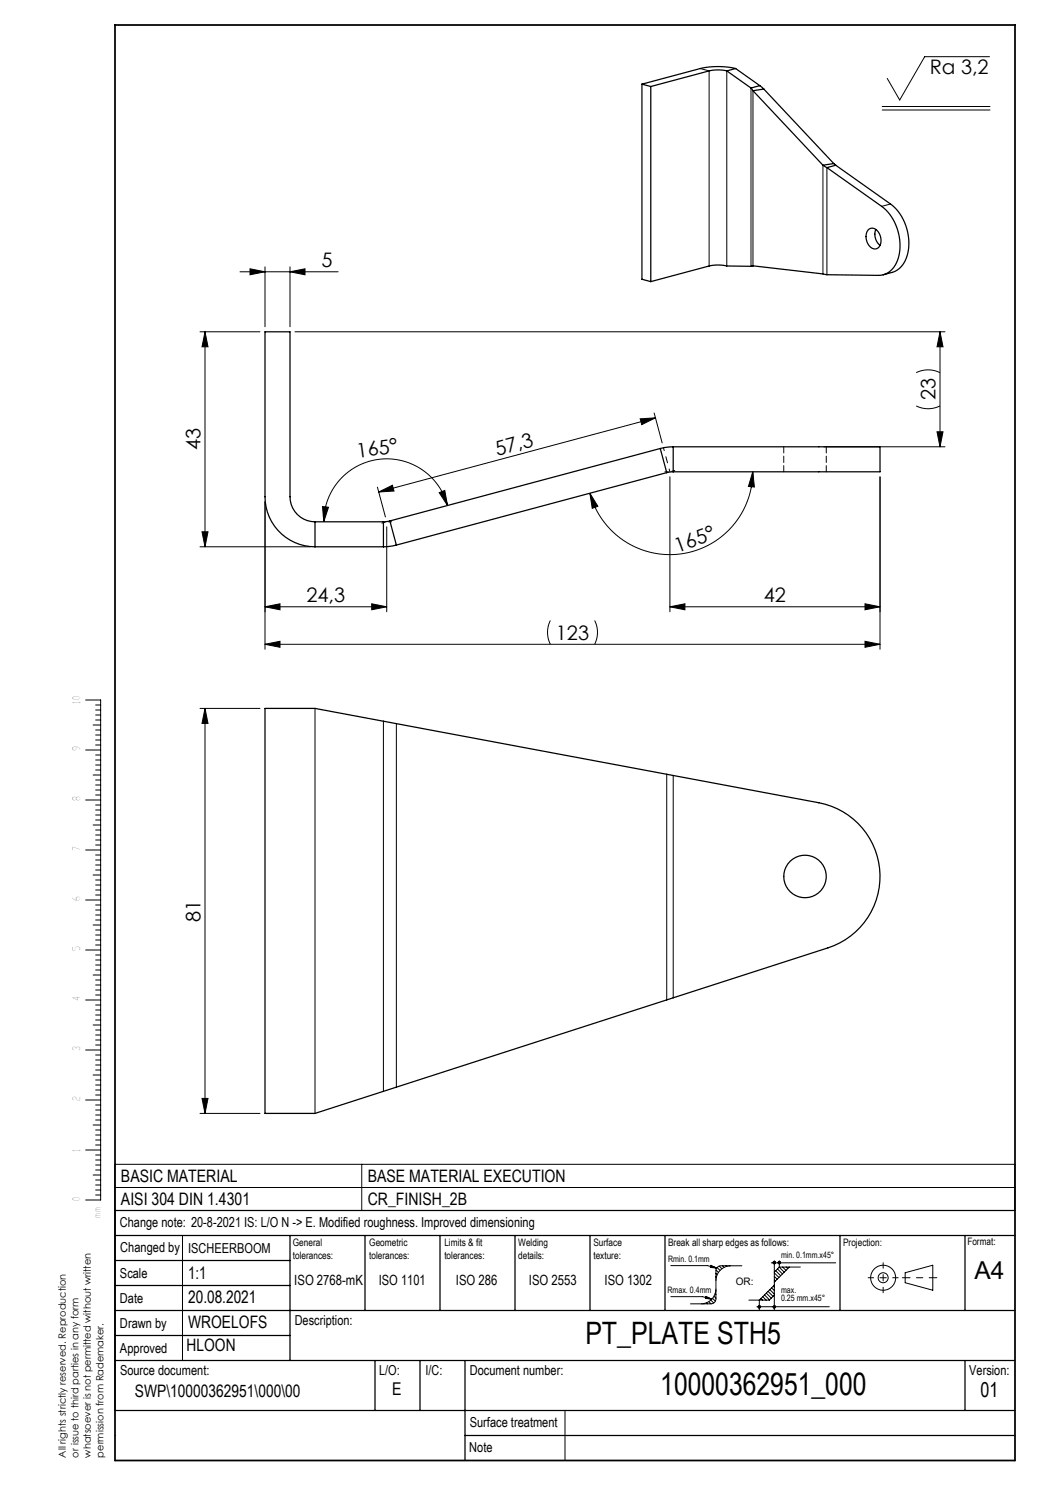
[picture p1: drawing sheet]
<svg xmlns="http://www.w3.org/2000/svg" width="210mm" height="297mm" viewBox="0 0 210 297" stroke-linecap="round" stroke-linejoin="round" font-family="sans-serif">
<g fill="none" stroke="#000" stroke-width=".2">
<path d="M140.1 13.7l1.7 .5v39M145.4 14.2v39M150.2 17.6v35.7M150.6 18.1v35.1M197.9 11.3h-13l-5 8.7-2.5-4.3M164.6 33v21.8M165.4 33.5v21.4M176.4 21.3h21.6M176.4 22h21.6M48 54.4h19.6M50 53.8l3 .6-3 .6zM53 53.4v12"/>
<path d="M58 54.4l3-.6v1.2zM58 53.4v12M178.1 40.8l-1.8 .5M40 66.4h12M41 66.4v43M41 66.4l.6 3h-1.2zM59 66.4h130M183.2 74.5a5.3 5.3 0 0 1 4.8 0M188 66.4l.6 3h-1.2zM188 66.4v23M75.5 97.4l1.6 6M75.7 98.4l2.8-1.4 .3 1.2z"/>
<path d="M87.8 98.5l1.2-.4 .5 3zM118 98.6l1.6 2.7-1.2 .4zM128 83.8l3.1-.2-2.8 1.3zM130.8 82.6l1.6 6M131.1 83.6l-55.4 14.8M133 94.4h.6M134 95.4v27M134.9 94.1l-.6 .2M150.6 94.4l.3 3-1.2-.1zM150.6 94.4a16.6 16.6 0 0 1-14.5 16.4 16.6 16.6 0 0 1-18.1-12.2M164.8 89.4h24.2M176 95.4v34.5"/>
<path d="M183.2 81.2a5.3 5.3 0 0 0 4.8 0M187.4 86.4h1.2l-.6 3zM40 109.4h22M40.4 106.4h1.2l-.6 3zM53 100.4v29.5M64.5 101.3l1.2 .1-.9 3zM77 104.4l-.6 .2M77.3 105.4v17M77.7 104.4h.6M89.5 101.1a12.6 12.6 0 0 0-13.8-9.2 12.6 12.6 0 0 0-10.9 12.5M17.1 140h3v100h-3M53 128.9l3-.6v1.2z"/>
<path d="M53 128.9h123M53 121.4l3-.6v1.2zM53 121.4h24.3M74.3 120.8l3 .6-3 .6zM110.1 124.1a5.3 5.3 0 0 0 0 4.8M118.9 124.1a5.3 5.3 0 0 1 0 4.8M134 121.4l3-.6v1.2zM134 121.4h42M173 128.3l3 .6-3 .6zM173 120.8l3 .6-3 .6zM17.1 160h3M17.1 150h3"/>
<path d="M18.6 155h1.5M18.6 145h1.5M19.1 154h1M19.1 153h1M19.1 152h1M19.1 151h1M19.1 156h1M19.1 157h1M19.1 158h1M19.1 159h1M19.1 144h1M19.1 143h1"/>
<path d="M19.1 142h1M19.1 141h1M19.1 146h1M19.1 147h1M19.1 148h1M19.1 149h1M40 141.7h12M41 141.7l.6 3h-1.2zM41 141.7v81M63 141.7v81M76.7 144.2v74.1M79.3 144.7v72.7"/>
<path d="M133.3 154.9v45.1M134.6 155.1v44.5M17.1 170h3M18.6 175h1.5M18.6 165h1.5M19.1 174h1M19.1 173h1M19.1 172h1M19.1 171h1M19.1 176h1M19.1 177h1M19.1 178h1"/>
<path d="M19.1 179h1M19.1 164h1M19.1 163h1M19.1 162h1M19.1 161h1M19.1 166h1M19.1 167h1M19.1 168h1M19.1 169h1M17.1 190h3M17.1 180h3M18.6 195h1.5"/>
<path d="M18.6 185h1.5M19.1 194h1M19.1 193h1M19.1 192h1M19.1 191h1M19.1 196h1M19.1 197h1M19.1 198h1M19.1 199h1M19.1 184h1M19.1 183h1M19.1 182h1"/>
<path d="M19.1 181h1M19.1 186h1M19.1 187h1M19.1 188h1M19.1 189h1M17.1 210h3M17.1 200h3M18.6 215h1.5M18.6 205h1.5M19.1 214h1M19.1 213h1M19.1 212h1"/>
<path d="M19.1 211h1M19.1 216h1M19.1 217h1M19.1 218h1M19.1 219h1M19.1 204h1M19.1 203h1M19.1 202h1M19.1 201h1M19.1 206h1M19.1 207h1M19.1 208h1"/>
<path d="M19.1 209h1M40.4 219.7h1.2l-.6 3zM17.1 230h3M17.1 220h3M18.6 235h1.5M18.6 225h1.5M19.1 234h1M19.1 233h1M19.1 232h1M19.1 231h1M19.1 236h1M19.1 237h1"/>
<path d="M19.1 238h1M19.1 239h1M19.1 224h1M19.1 223h1M19.1 222h1M19.1 221h1M19.1 226h1M19.1 227h1M19.1 228h1M19.1 229h1M23 232.9h180v9.2h-180zM23 237.5h180"/>
<path d="M40 222.7h12M72.4 232.9v9.2M36.5 247.1v25M134.2 253.1h7.3l1.8 .5M134.2 259.3h6.3l1.8 .5M141.2 259.3l1.1 .5-1.2-.1zM141.8 259.7l-.6-.1 .1-.2 1 .4M142.2 253.1l1.1 .5-1.2-.1zM142.5 259.7l.6 .5M142.7 253.5l-.5-.1v-.2l1.1 .4M142.8 259.2l.4 .4M143 258.7l.2 .2"/>
<path d="M143.2 258.2h.1M143.2 255.4l.1 .1M143.2 257.8a3 3 0 0 1-3 3M143.2 254.7l.2 .2M143.2 255.4h.1M143.2 254l.5 .5M143.4 253.5l.6 .6M143.8 253.2l.6 .6M144.5 253.2l.3 .3M145.2 253.2l.1 .1M145.9 253.2h.1M146.2 253.2a3 3 0 0 0-3 3"/>
<path d="M148.4 253.2h-4.2a1 1 0 0 0-1 1v5.6a1 1 0 0 1-1 1M152.2 259.7l.3 .3M152.6 259.3l.6 .7M152.9 259l1 1M153.3 258.6l1 1M153.6 258.3l1 1M154 257.9l.9 .9M154.3 252.6h12.8M154.3 257.6l.6 .5M154.7 257.2l.2 .2M154.8 252.3l-.2 .2M154.9 252.2v9.8"/>
<path d="M154.9 259l-1 1h-4.1M154.9 257l-3 3v2M154.9 254.6l.9 .9M154.9 255.3l.5 .6M154.9 256l.2 .2M155 252.3l-.4 .3M155 252.4l-.3 .3M155.1 252.4l-.3 .4M155.1 252.6l-.2 .2M155.1 254.1l1 1M155.5 253.8l1 1M155.8 252.3l-.2 .2"/>
<path d="M155.8 253.4l1 1M155.9 253.4h4.2M155.9 253.4l-1 1M155.9 252.2v1.2M156 252.3l-.4 .3M156 252.3l-.3 .4M156.1 252.4l-.3 .4M156.1 252.6l-.2 .2M156.5 253.4l.7 .7M157.2 253.4l.3 .3M157.9 253.4l-3 3M181 254.5l5.6-1.5v5l-5.6-1.5z"/>
<path d="M138.1 260.8h4.1M140.7 260.7l.1 .1M141.3 260.6l.2 .2M141.8 260.3l.4 .5M142.2 260l.5 .6M151.4 261.3h14.4M151.7 261.2h.1M151.9 261.1l-.3 .3M152 261.2l-.3 .3M152.1 261.2l-.4 .4M152.1 261.4l-.3 .2M154.9 261.1l-.3 .3"/>
<path d="M155 261.2l-.3 .3M155.1 261.2l-.4 .4M155.1 261.3l-.3 .3M23 287.1h.1M113 282.1v10"/>
<circle cx="154.9" cy="252.5" r=".25"/>
<circle cx="155.9" cy="252.5" r=".25"/>
<circle cx="176.6" cy="255.5" r="2.5"/>
<circle cx="176.6" cy="255.5" r="1"/>
<circle cx="151.9" cy="261.4" r=".25"/>
<circle cx="154.9" cy="261.4" r=".25"/>
</g>
<path d="M173.6 255.5h6M176.6 258.5v-6" fill="none" stroke="#000" stroke-width=".2" stroke-dasharray="15.2 1.3 1.3 1.3" stroke-dashoffset="14.1"/>
<path d="M180.5 255.5h6.9" fill="none" stroke="#000" stroke-width=".2" stroke-dasharray="15.2 1.3 1.3 1.3" stroke-dashoffset="13.7"/>
<g fill="none" stroke="#000" stroke-width=".25">
<path d="M128.4 16.8l1.8 .5M128.4 16.8v39.1l1.8 .4M130.2 17.3v39M145.4 14.2l-1.8-.2-1.5 .1-11.9 3.2M145.4 14.2l4.8 3.4M147.1 13.7l-2.7-.4-3.5 .2-12.5 3.3M147.1 13.7l-1.7 .5M147.1 13.7l4.9 3.4M150.2 17.6l.4 .5M150.6 18.1l14 14.9M152 17.1l.8 .7M152 17.1l-1.8 .5"/>
<path d="M152.8 17.8l-2.2 .3M152.8 17.8l14 14.9M164.6 33l.8 .5M165.4 33.5l10.9 7.8a9.8 9.8 0 0 1 2.7 11.8 3.9 3.9 0 0 1-3.3 2l-10.3-.2-14.8-1.7M166.8 32.7l.4 .4M166.8 32.7l-2.2 .3M167.2 33.1l10.9 7.7a9.8 9.8 0 0 1 2.7 11.8l-.6 .8-.7 .6a7.2 7.2 0 0 1-2.9 1M167.2 33.1l-1.8 .4M150.6 53.2l-8.1-.1-12.3 3.2M150.6 53.2h-.3M173.7 46a1.37 1.37 0 0 1 2.1 .7 2.13 2.13 0 0 1-.6 3.1 2.23 2.23 0 0 1-2-2.8zM175.2 45.9a2.81 2.81 0 0 0 .8 3.2"/>
<path d="M132.1 89.7l-54.1 14.5M132.1 89.7l1.2 4.8M133.3 94.5l-54 14.5M134.6 89.4l-2.5 .3M134.6 94.4l-1.3 .1M134.6 89.4h41.4v5h-41.4M134.6 89.4v5M63 104.4a5 5 0 0 1-5-5v-33h-5v33a10 10 0 0 0 10 10M63 104.4h13.7M63 109.4h13.7M63 104.4v5M76.7 104.4v5"/>
<path d="M78 104.2l-1.3 .2M78 104.2l1.3 4.8M79.3 109l-2.6 .4M53 141.7h10l100.8 18.9a15 15 0 0 1 12.2 13.7 15 15 0 0 1-10.4 15.3l-102.6 33.1h-10zM23 257.1h35M23 252.1h35M23 247.1h180M58 247.1v25M73 247.1v15M88 247.1v15M103 247.1v15M118 247.1v15"/>
<path d="M133 247.1v15M168 247.1v15M193 247.1v15M203 242.1h-180v40h180M23 267.1h35M23 272.1h180M23 262.1h180M75 272.1v10M84 272.1v10M93 272.1v20M193 272.1v10M93 287.1h110"/>
<circle cx="161" cy="175.3" r="4.2"/>
</g>
<path d="M23 5h180v287.1h-180z" fill="none" stroke="#000" stroke-width=".35"/>
<path d="M134 94.4l-1.3-4.8" fill="none" stroke="#000" stroke-width=".2" stroke-dasharray="15.2 1.3 1.3 1.3" stroke-dashoffset="14.7"/>
<g fill="#000">
<path d="M58 54.4l3-.6v1.2zM50 53.8l3 .6-3 .6z"/>
<path d="M75.7 98.4l2.8-1.4 .3 1.2zM128 83.8l3.1-.2-2.8 1.3z"/>
<path d="M118 98.6l1.6 2.7-1.2 .4zM150.6 94.4l.3 3-1.2-.1z"/>
<path d="M187.4 86.4h1.2l-.6 3zM188 66.4l.6 3h-1.2z"/>
<path d="M40.4 106.4h1.2l-.6 3zM41 66.4l.6 3h-1.2z"/>
<path d="M87.8 98.5l1.2-.4 .5 3zM64.5 101.3l1.2 .1-.9 3z"/>
<path d="M53 128.9l3-.6v1.2zM173 128.3l3 .6-3 .6z"/>
<path d="M74.3 120.8l3 .6-3 .6zM53 121.4l3-.6v1.2z"/>
<path d="M134 121.4l3-.6v1.2zM173 120.8l3 .6-3 .6z"/>
<path d="M40.4 219.7h1.2l-.6 3zM41 141.7l.6 3h-1.2z"/>
</g>
<path d="M156.8 89.4v5M165.3 94.4v-5" fill="none" stroke="#000" stroke-width=".2" stroke-dasharray="1.3 .6"/>
<g font-size="6.2">
<text x="117.1" y="268.8">PT_PLATE STH5</text>
<text x="132.1" y="279">10000362951_000</text>
</g>
<text font-size="4.9" x="194.9" y="255.8">A4</text>
<text font-size="4.1" x="196.1" y="279.3">01</text>
<g font-size="4">
<text x="185.9" y="14.9">Ra 3,2</text>
<text x="64.3" y="53.5">5</text>
<text x="187.1" y="80.1" transform="rotate(-90 187.1 80.1)">23</text>
<text x="40.1" y="90.1" transform="rotate(-90 40.1 90.1)">43</text>
<text x="71.5" y="91.6" transform="rotate(-8 71.5 91.6)">165°</text>
<text x="99.4" y="91.2" transform="rotate(-15 99.4 91.2)">57,3</text>
<text x="135.5" y="110.5" transform="rotate(-20 135.5 110.5)">165°</text>
<text x="61.3" y="120.5">24,3</text>
<text x="152.8" y="120.5">42</text>
<text x="111.2" y="128">123</text>
<text x="40.1" y="184.4" transform="rotate(-90 40.1 184.4)">81</text>
</g>
<text font-size="3.5" x="78.4" y="279.1">E</text>
<g font-size="3.4">
<text x="24.2" y="236.4">BASIC MATERIAL</text>
<text x="73.6" y="236.4">BASE MATERIAL EXECUTION</text>
<text x="24.2" y="241">AISI 304 DIN 1.4301</text>
<text x="73.6" y="241">CR_FINISH_2B</text>
<text x="37.6" y="255.8">1:1</text>
<text x="37.6" y="260.5">20.08.2021</text>
<text x="37.6" y="265.5">WROELOFS</text>
<text x="37.3" y="270.2">HLOON</text>
<text x="27" y="279.3">SWP\10000362951\000\00</text>
</g>
<g font-size="2.8">
<text x="58.9" y="257">ISO 2768-mK</text>
<text x="75.8" y="257">ISO 1101</text>
<text x="91.2" y="257">ISO 286</text>
<text x="105.8" y="257">ISO 2553</text>
<text x="120.9" y="257">ISO 1302</text>
</g>
<g font-size="2.7">
<text x="24" y="245.4">Change note: 20-8-2021 IS: L/O N -&gt; E. Modified roughness. Improved dimensioning</text>
<text x="24.1" y="250.4">Changed by</text>
<text x="37.6" y="250.7">ISCHEERBOOM</text>
<text x="24" y="255.5">Scale</text>
<text x="24" y="260.5">Date</text>
<text x="24" y="265.5">Drawn by</text>
<text x="59" y="265">Description:</text>
<text x="24" y="270.6">Approved</text>
<text x="24" y="275.1">Source document:</text>
<text x="75.8" y="275.1">L/O:</text>
<text x="85.1" y="275.1">I/C:</text>
<text x="94" y="275.1">Document number:</text>
<text x="193.9" y="275.1">Version:</text>
<text x="93.9" y="285.5">Surface treatment</text>
<text x="93.9" y="290.5">Note</text>
</g>
<g font-size="2.1">
<text x="16" y="140.8" transform="rotate(-90 16 140.8)">10</text>
<text x="16" y="150.2" transform="rotate(-90 16 150.2)">9</text>
<text x="16" y="160.2" transform="rotate(-90 16 160.2)">8</text>
<text x="16" y="170.2" transform="rotate(-90 16 170.2)">7</text>
<text x="16" y="180.2" transform="rotate(-90 16 180.2)">6</text>
<text x="16" y="190.2" transform="rotate(-90 16 190.2)">5</text>
<text x="16" y="200.2" transform="rotate(-90 16 200.2)">4</text>
<text x="16" y="210.2" transform="rotate(-90 16 210.2)">3</text>
<text x="16" y="220.2" transform="rotate(-90 16 220.2)">2</text>
<text x="16" y="230.5" transform="rotate(-90 16 230.5)">1</text>
<text x="16" y="240.2" transform="rotate(-90 16 240.2)">0</text>
<text x="20.1" y="243.5" transform="rotate(-90 20.1 243.5)">mm</text>
<text x="58.6" y="249.2">General</text>
<text x="58.6" y="251.7">tolerances:</text>
<text x="73.9" y="249.2">Geometric</text>
<text x="73.9" y="251.7">tolerances:</text>
<text x="88.9" y="249.2">Limits &amp; fit</text>
<text x="88.9" y="251.7">tolerances:</text>
<text x="103.7" y="249.2">Welding</text>
<text x="103.7" y="251.7">details:</text>
<text x="118.7" y="249.2">Surface</text>
<text x="118.7" y="251.7">texture:</text>
<text x="133.6" y="249.2">Break all sharp edges as follows:</text>
<text x="168.6" y="249.2">Projection:</text>
<text x="193.5" y="249.1">Format:</text>
<text x="147.2" y="256.9">OR:</text>
</g>
<g font-size="2">
<text x="13.2" y="291.5" transform="rotate(-90 13.2 291.5)">All rights strictly reserved. Reproduction</text>
<text x="15.7" y="291.5" transform="rotate(-90 15.7 291.5)">or issue to third parties in any form</text>
<text x="18.2" y="291.5" transform="rotate(-90 18.2 291.5)">whatsoever is not permitted without written</text>
<text x="20.7" y="291.5" transform="rotate(-90 20.7 291.5)">permission from Rademaker.</text>
</g>
<g font-size="1.8">
<text x="156.2" y="251.7">min. 0.1mm.x45°</text>
<text x="133.6" y="252.4">Rmin. 0.1mm</text>
<text x="133.5" y="258.7">Rmax. 0.4mm</text>
<text x="156.2" y="258.5">max.</text>
<text x="156.2" y="260.3">0.25 mm.x45°</text>
</g>
</svg>
